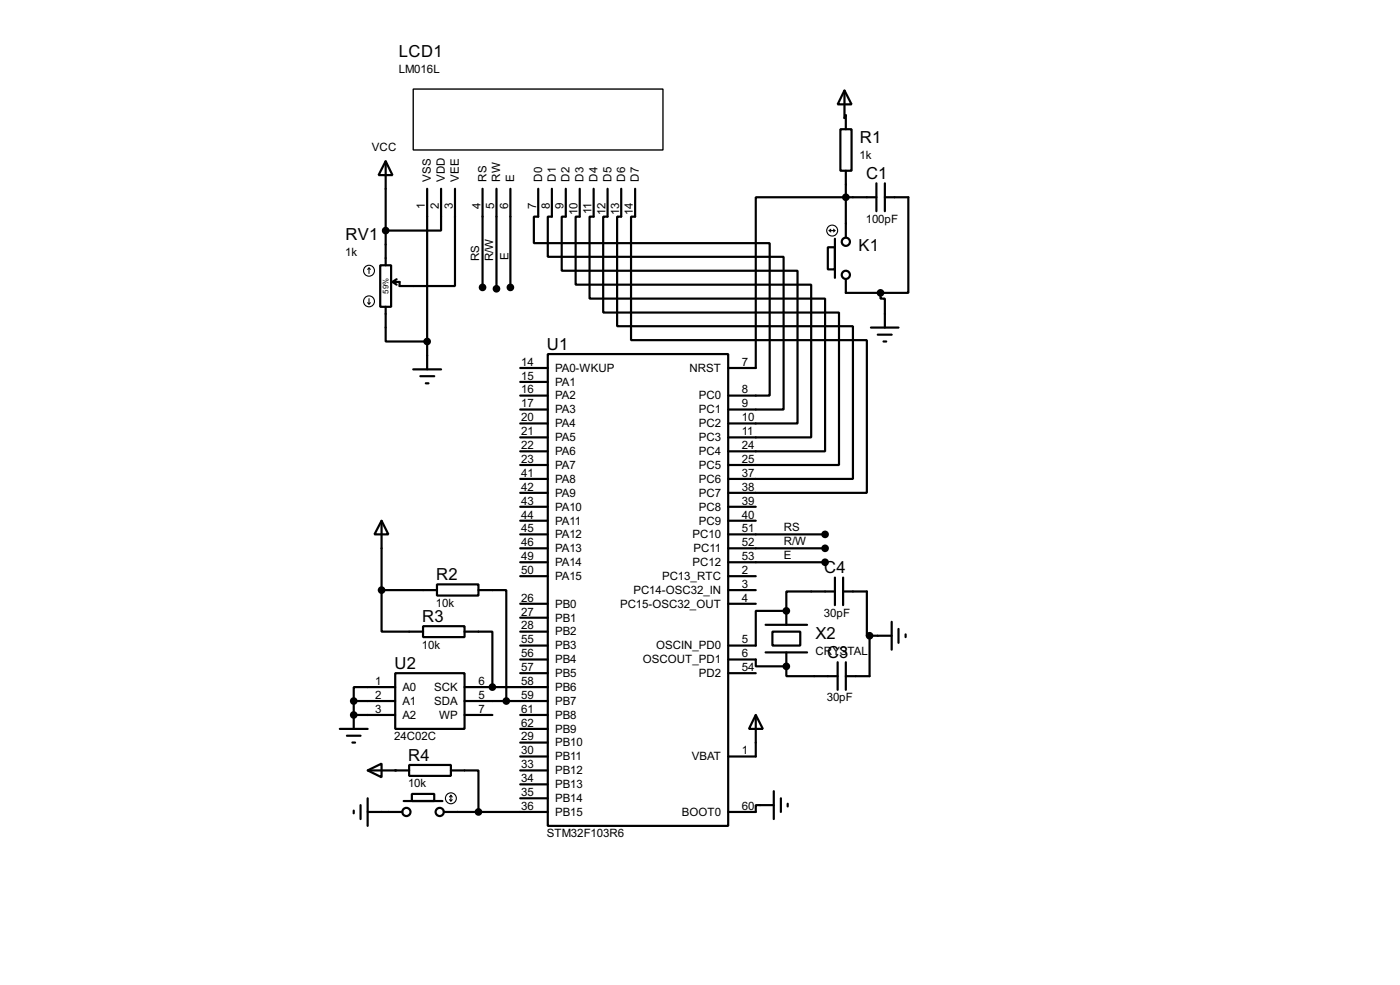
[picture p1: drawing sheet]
<svg xmlns="http://www.w3.org/2000/svg" width="256mm" height="180mm" viewBox="0 0 256 180" stroke-linecap="round" stroke-linejoin="round" font-family="sans-serif">
<g fill="none" stroke="#000" stroke-width=".4">
<path d="M154.7 16.6l1.3 2.5h-2.5zM154.7 16.6v5l.3-.5v2.6M70.7 29.5l1.2 2.6h-2.5zM70.7 29.5v19.1M78.3 34.6v33M80.8 34.6v7.6h-10.1M83.4 34.6v17.8h-10.2v-.8h-1.3M88.4 34.6v18M91 34.6v18.3M93.5 34.6v18M98.6 34.6v5.1h-.8v4.8h43.2v27.9h-7.6M101.1 34.6v5.1h-.7v7.3h43.2v28h-10.2"/>
<path d="M103.7 34.6v5.1h-.8v9.9h43.2v27.9h-12.7M106.2 34.6v5.1h-.7v12.4h43.1v28h-15.2M108.8 34.6v5.1h-.8v15h43.2v27.9h-17.8M111.3 34.6v5.1h-.8v17.5h43.2v27.9h-20.3M113.8 34.6v5.1h-.7v20h43.2v28h-22.9M116.4 34.6v5.1h-.8v22.6h43.2v27.9h-25.4M154 23.7h2v7.6h-2zM155 31.3v12.2M160.6 36.1h-22.1v31.3h-5.1M160.6 33.6v5.1M162.1 36.1h4.3v17.5h-5.1M162.1 33.6v5.1"/>
<path d="M69.7 48.6h2v7.6h-2zM70.7 56.2v6.3h7.6M71.9 51.6l.8 .5M72.7 51.1l-.8 .5M151.7 45.3h1.3v4h-1.3zM153 43.7v7.2M155 51.1v2.5h6.3M159.6 60h5M161.3 53.6v1.1h.8v5.3M75.7 67.6h5.1M77 68.9h2.6M78 70.2h.5"/>
<path d="M95.3 67.4h5.1M95.3 72.4h5.1M95.3 69.9h5.1M95.3 75h5.1M95.3 77.5h5.1M100.4 64.8h33v86.4h-33zM160.8 61.3h2.6M161.9 62.5h.5M69.9 95.3l1.3 2.5h-2.6zM69.9 95.3v12.7M95.3 97.8h5.1M95.3 80.1h5.1"/>
<path d="M95.3 82.6h5.1M95.3 85.1h5.1M95.3 87.7h5.1M95.3 90.2h5.1M95.3 92.8h5.1M95.3 95.3h5.1M133.4 97.8h17.8M133.4 92.8h5.1M133.4 95.3h5.1M69.9 108v7.6h7.6M69.9 108h10.2M77.5 114.6h7.6v2h-7.6z"/>
<path d="M80.1 107h7.6v2h-7.6zM85.1 115.6h5.1v10.2M87.7 108h5.1v20.3M95.3 100.4h5.1M95.3 102.9h5.1M95.3 118.2h5.1M95.3 110.5h5.1M95.3 113.1h5.1M95.3 115.6h5.1M95.3 105.5h5.1M133.4 100.4h17.8M133.4 102.9h17.8"/>
<path d="M133.4 108h5.1M133.4 110.5h5.1M133.4 105.5h5.1M140.3 119.4h7.6M140.3 114.4h7.6M141.5 115.6h5.1v2.6h-5.1zM144.1 111.8h-5.6v6.4h-5.1M144.1 111.8v2.6M144.1 119.4v2.6M153 108.3h-8.9v3.5M153 105.7v5.1M154.5 108.3h4.3v8.1h.5"/>
<path d="M154.5 105.7v5.1M159.3 116.4v7.4h-4.3M159.3 116.4h4.1M163.4 113.8v5.1M164.6 115.1v2.6M165.9 116.1v.5M62.3 133.4h5.1M63.6 134.7h2.5M64.6 135.9h.5M64.8 128.3h7.6M64.8 128.3v5.1M64.8 130.9h7.6"/>
<path d="M72.4 123.2h12.7v10.2h-12.7zM72.4 125.8h-7.6v2.5M85.1 128.3h15.3M85.1 130.9h5.1M85.1 125.8h15.3M95.3 130.9h5.1M95.3 120.7h5.1M95.3 133.4h5.1M95.3 135.9h5.1M95.3 138.5h5.1M95.3 123.2h5.1M133.4 120.7h5.1v1.3h5.6"/>
<path d="M133.4 123.2h5.1M138.5 130.9l1.3 2.5h-2.6zM138.5 130.9v7.6h-5.1M144.1 122v1.8h9.4M153.5 121.2v5.1M155 121.2v5.1M64.8 148.4v.5M66.1 147.4v2.5M67.4 141l2.5-1.2v2.5zM67.4 148.6h6.3M67.4 141h7.6M67.4 146.1v5.1"/>
<path d="M74 146.6h7.1M75 140h7.6v2h-7.6zM75.5 145.3h4.1v1.3h-4.1zM81.3 148.6h19.1M82.6 141h5.1v7.6M95.3 141h5.1M95.3 143.6h5.1M95.3 146.1h5.1M141.8 147.4h-3.3v1.2h-5.1M141.8 144.8v5.1M143.1 146.1v2.5M144.3 147.1v.5"/>
<circle cx="154.9" cy="50.3" r=".75"/>
<circle cx="154.9" cy="44.3" r=".75"/>
<circle cx="74.4" cy="148.6" r=".75"/>
<circle cx="80.5" cy="148.6" r=".75"/>
</g>
<g fill="#000">
<circle cx="144.1" cy="111.8" r=".2"/>
<circle cx="64.8" cy="130.9" r=".2"/>
<circle cx="90.2" cy="125.8" r=".2"/>
<circle cx="144.1" cy="122" r=".2"/>
<circle cx="72.4" cy="141" r=".2"/>
</g>
<g fill="none" stroke="#000" stroke-width=".2">
<path d="M67.4 55.4l.2 .3M67.6 49.1l-.2 .2M67.6 49.1l.3 .2M67.6 49.1v1M67.6 54.7v1M67.9 55.4l-.3 .3M151.9 42.2h1.1M151.9 42.2l.3 .3M152.2 42l-.3 .2M152.7 42l.3 .2M153 42.2l-.3 .3M82.4 146.4l.2 .2"/>
<path d="M82.6 145.6v1M82.6 145.6l-.2 .3M82.6 145.6l.3 .3M82.9 146.4l-.3 .2"/>
<circle cx="67.6" cy="49.6" r="1"/>
<circle cx="67.6" cy="55.2" r="1"/>
<circle cx="152.4" cy="42.2" r="1"/>
<circle cx="82.6" cy="146.1" r="1"/>
</g>
<g fill="#000" stroke="#000" stroke-width=".4">
<circle cx="154.9" cy="36.1" r=".5"/>
<circle cx="70.6" cy="42.2" r=".5"/>
<circle cx="88.4" cy="52.6" r=".5"/>
<circle cx="90.9" cy="52.9" r=".5"/>
<circle cx="93.5" cy="52.6" r=".5"/>
<circle cx="161.3" cy="53.6" r=".5"/>
<circle cx="78.2" cy="62.5" r=".5"/>
<circle cx="151.1" cy="97.8" r=".5"/>
<circle cx="69.9" cy="108" r=".5"/>
<circle cx="144" cy="111.8" r=".5"/>
<circle cx="151.1" cy="102.9" r=".5"/>
<circle cx="151.1" cy="100.4" r=".5"/>
<circle cx="159.3" cy="116.4" r=".5"/>
<circle cx="64.8" cy="130.9" r=".5"/>
<circle cx="64.8" cy="128.3" r=".5"/>
<circle cx="90.2" cy="125.8" r=".5"/>
<circle cx="92.7" cy="128.3" r=".5"/>
<circle cx="144" cy="122" r=".5"/>
<circle cx="87.6" cy="148.6" r=".5"/>
</g>
<path d="M75.7 16.3h45.8v11.2h-45.8z" fill="none" stroke="#000" stroke-width=".25"/>
<g font-size="3.4">
<text x="73.1" y="10.4">LCD1</text>
<text x="157.5" y="26.2">R1</text>
<text x="158.7" y="32.8">C1</text>
<text x="63.3" y="43.9">RV1</text>
<text x="157.3" y="46">K1</text>
<text x="100.2" y="64">U1</text>
<text x="79.9" y="106.2">R2</text>
<text x="151" y="104.9">C4</text>
<text x="77.4" y="113.8">R3</text>
<text x="149.4" y="116.9">X2</text>
<text x="72.3" y="122.4">U2</text>
<text x="151.5" y="120.4">C3</text>
<text x="74.8" y="139.2">R4</text>
</g>
<g font-size="2.4">
<text x="73" y="13.4">LM016L</text>
<text x="68.1" y="27.7">VCC</text>
<text x="157.5" y="29.2">1k</text>
<text x="79" y="33.3" transform="rotate(-90 79 33.3)">VSS</text>
<text x="81.5" y="33.3" transform="rotate(-90 81.5 33.3)">VDD</text>
<text x="84.1" y="33.3" transform="rotate(-90 84.1 33.3)">VEE</text>
<text x="89.1" y="33.3" transform="rotate(-90 89.1 33.3)">RS</text>
<text x="91.7" y="33.3" transform="rotate(-90 91.7 33.3)">RW</text>
<text x="94.2" y="33.3" transform="rotate(-90 94.2 33.3)">E</text>
<text x="99.3" y="33.3" transform="rotate(-90 99.3 33.3)">D0</text>
<text x="101.8" y="33.3" transform="rotate(-90 101.8 33.3)">D1</text>
<text x="104.4" y="33.3" transform="rotate(-90 104.4 33.3)">D2</text>
<text x="106.9" y="33.3" transform="rotate(-90 106.9 33.3)">D3</text>
<text x="109.5" y="33.3" transform="rotate(-90 109.5 33.3)">D4</text>
<text x="112" y="33.3" transform="rotate(-90 112 33.3)">D5</text>
<text x="114.5" y="33.3" transform="rotate(-90 114.5 33.3)">D6</text>
<text x="117.1" y="33.3" transform="rotate(-90 117.1 33.3)">D7</text>
<text x="77.9" y="38.3" transform="rotate(-90 77.9 38.3)">1</text>
<text x="80.4" y="38.3" transform="rotate(-90 80.4 38.3)">2</text>
<text x="83" y="38.3" transform="rotate(-90 83 38.3)">3</text>
<text x="88" y="38.2" transform="rotate(-90 88 38.2)">4</text>
<text x="90.6" y="38.3" transform="rotate(-90 90.6 38.3)">5</text>
<text x="93.1" y="38.3" transform="rotate(-90 93.1 38.3)">6</text>
<text x="98.2" y="38.3" transform="rotate(-90 98.2 38.3)">7</text>
<text x="100.7" y="38.3" transform="rotate(-90 100.7 38.3)">8</text>
<text x="103.3" y="38.3" transform="rotate(-90 103.3 38.3)">9</text>
<text x="105.8" y="39.4" transform="rotate(-90 105.8 39.4)">10</text>
<text x="108.4" y="39.2" transform="rotate(-90 108.4 39.2)">11</text>
<text x="110.9" y="39.4" transform="rotate(-90 110.9 39.4)">12</text>
<text x="113.4" y="39.4" transform="rotate(-90 113.4 39.4)">13</text>
<text x="116" y="39.4" transform="rotate(-90 116 39.4)">14</text>
<text x="158.6" y="40.7">100pF</text>
<text x="63.3" y="46.9">1k</text>
<text x="87.8" y="47.8" transform="rotate(-90 87.8 47.8)">RS</text>
<text x="90.3" y="47.8" transform="rotate(-90 90.3 47.8)">R/W</text>
<text x="93.1" y="47.5" transform="rotate(-90 93.1 47.5)">E</text>
<text x="95.5" y="67">14</text>
<text x="95.5" y="72">16</text>
<text x="95.5" y="69.5">15</text>
<text x="101.7" y="68.1">PA0-WKUP</text>
<text x="101.7" y="70.6">PA1</text>
<text x="126.3" y="68.1">NRST</text>
<text x="135.9" y="67">7</text>
<text x="135.9" y="72">8</text>
<text x="95.5" y="74.6">17</text>
<text x="95.5" y="77.1">20</text>
<text x="101.7" y="73.1">PA2</text>
<text x="101.7" y="75.7">PA3</text>
<text x="128" y="75.7">PC1</text>
<text x="128" y="73.1">PC0</text>
<text x="135.9" y="74.6">9</text>
<text x="135.9" y="77.1">10</text>
<text x="95.5" y="79.7">21</text>
<text x="95.5" y="82.2">22</text>
<text x="101.7" y="78.2">PA4</text>
<text x="101.7" y="80.8">PA5</text>
<text x="101.7" y="83.3">PA6</text>
<text x="128" y="78.2">PC2</text>
<text x="128" y="83.3">PC4</text>
<text x="128" y="80.8">PC3</text>
<text x="135.9" y="82.2">24</text>
<text x="135.9" y="79.7">11</text>
<text x="95.5" y="84.7">23</text>
<text x="95.5" y="87.3">41</text>
<text x="95.5" y="89.8">42</text>
<text x="101.7" y="85.8">PA7</text>
<text x="101.7" y="88.4">PA8</text>
<text x="128" y="85.8">PC5</text>
<text x="128" y="88.4">PC6</text>
<text x="135.9" y="84.7">25</text>
<text x="135.9" y="89.8">38</text>
<text x="135.9" y="87.3">37</text>
<text x="95.5" y="92.4">43</text>
<text x="95.5" y="94.9">44</text>
<text x="101.7" y="90.9">PA9</text>
<text x="101.7" y="93.5">PA10</text>
<text x="128" y="90.9">PC7</text>
<text x="128" y="93.5">PC8</text>
<text x="135.9" y="92.4">39</text>
<text x="135.9" y="94.9">40</text>
<text x="95.5" y="97.4">45</text>
<text x="95.5" y="100">46</text>
<text x="101.7" y="96">PA11</text>
<text x="101.7" y="98.5">PA12</text>
<text x="101.7" y="101.1">PA13</text>
<text x="126.9" y="98.5">PC10</text>
<text x="127" y="101.1">PC11</text>
<text x="128" y="96">PC9</text>
<text x="135.9" y="97.4">51</text>
<text x="135.9" y="100">52</text>
<text x="143.6" y="97.2">RS</text>
<text x="143.6" y="99.8">R/W</text>
<text x="95.5" y="102.5">49</text>
<text x="95.5" y="105.1">50</text>
<text x="101.7" y="103.6">PA14</text>
<text x="101.7" y="106.2">PA15</text>
<text x="121.3" y="106.2">PC13_RTC</text>
<text x="126.9" y="103.6">PC12</text>
<text x="135.9" y="102.5">53</text>
<text x="135.9" y="105.1">2</text>
<text x="135.9" y="107.6">3</text>
<text x="143.6" y="102.3">E</text>
<text x="79.9" y="111.1">10k</text>
<text x="95.5" y="110.1">26</text>
<text x="95.5" y="112.7">27</text>
<text x="101.7" y="111.2">PB0</text>
<text x="101.7" y="113.8">PB1</text>
<text x="113.6" y="111.2">PC15-OSC32_OUT</text>
<text x="116" y="108.7">PC14-OSC32_IN</text>
<text x="135.9" y="110.1">4</text>
<text x="151" y="112.9">30pF</text>
<text x="77.3" y="118.7">10k</text>
<text x="95.5" y="115.2">28</text>
<text x="95.5" y="117.8">55</text>
<text x="101.7" y="116.3">PB2</text>
<text x="101.7" y="118.9">PB3</text>
<text x="120.2" y="118.9">OSCIN_PD0</text>
<text x="135.9" y="117.8">5</text>
<text x="149.4" y="119.9">CRYSTAL</text>
<text x="68.8" y="125.4">1</text>
<text x="87.7" y="125.4">6</text>
<text x="95.5" y="120.3">56</text>
<text x="95.5" y="122.8">57</text>
<text x="95.5" y="125.4">58</text>
<text x="101.7" y="121.4">PB4</text>
<text x="101.7" y="123.9">PB5</text>
<text x="117.7" y="121.4">OSCOUT_PD1</text>
<text x="128" y="123.9">PD2</text>
<text x="135.9" y="120.3">6</text>
<text x="135.9" y="122.8">54</text>
<text x="68.8" y="127.9">2</text>
<text x="68.8" y="130.5">3</text>
<text x="73.7" y="126.5">A0</text>
<text x="73.7" y="129">A1</text>
<text x="73.7" y="131.6">A2</text>
<text x="79.5" y="126.5">SCK</text>
<text x="79.5" y="129">SDA</text>
<text x="80.4" y="131.6">WP</text>
<text x="87.7" y="127.9">5</text>
<text x="87.7" y="130.5">7</text>
<text x="95.5" y="130.5">61</text>
<text x="95.5" y="127.9">59</text>
<text x="101.7" y="131.6">PB8</text>
<text x="101.7" y="126.5">PB6</text>
<text x="101.7" y="129">PB7</text>
<text x="151.5" y="128.4">30pF</text>
<text x="72.2" y="135.5">24C02C</text>
<text x="95.5" y="133">62</text>
<text x="95.5" y="135.5">29</text>
<text x="101.7" y="134.1">PB9</text>
<text x="101.7" y="136.6">PB10</text>
<text x="95.5" y="138.1">30</text>
<text x="95.5" y="140.6">33</text>
<text x="95.5" y="143.2">34</text>
<text x="101.7" y="139.2">PB11</text>
<text x="101.7" y="141.7">PB12</text>
<text x="126.7" y="139.2">VBAT</text>
<text x="135.9" y="138.1">1</text>
<text x="74.8" y="144.1">10k</text>
<text x="95.5" y="145.7">35</text>
<text x="95.5" y="148.2">36</text>
<text x="101.7" y="144.3">PB13</text>
<text x="101.7" y="146.8">PB14</text>
<text x="101.7" y="149.3">PB15</text>
<text x="124.9" y="149.3">BOOT0</text>
<text x="135.9" y="148.2">60</text>
<text x="100.2" y="153.3">STM32F103R6</text>
</g>
<text font-size="1.6" x="71.2" y="53.8" transform="rotate(-90 71.2 53.8)">59%</text>
</svg>
